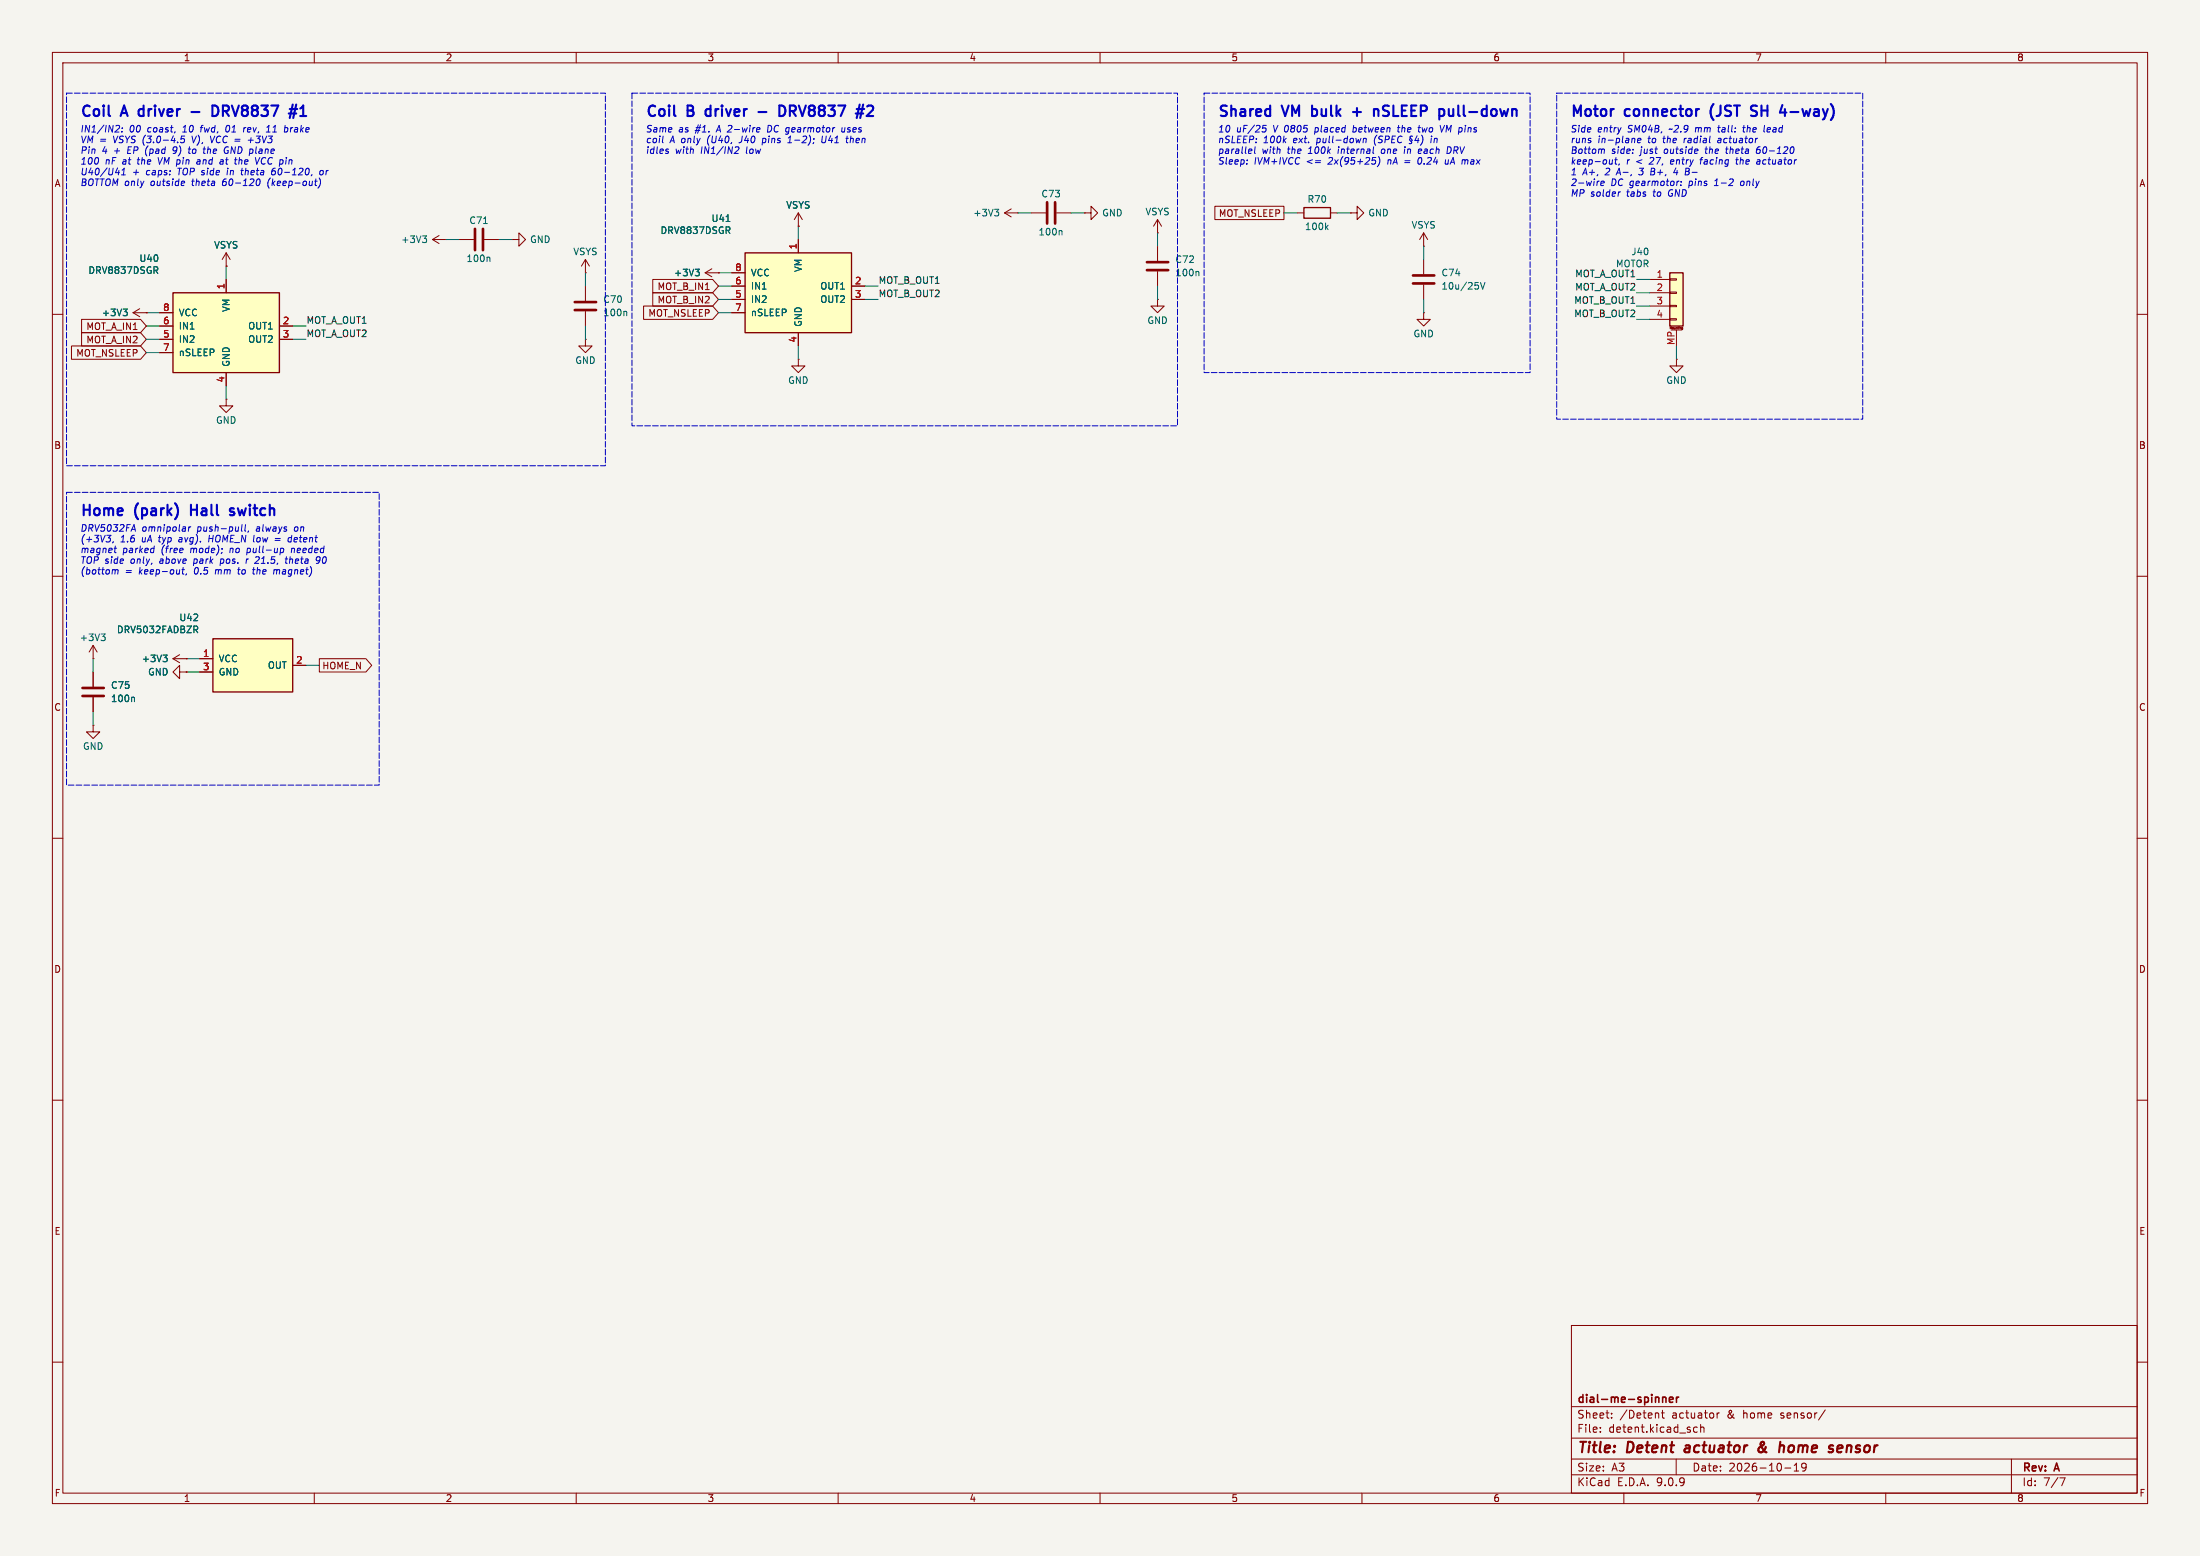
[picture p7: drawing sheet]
(kicad_sch
 (version 20250114)
 (generator "eeschema")
 (generator_version "9.0")
 (paper "A3")
 (title_block
  (title "Detent actuator & home sensor")
  (date "2026-10-19")
  (rev "A")
  (company "dial-me-spinner"))
 (lib_symbols
  (symbol "Connector_Generic_MountingPin:Conn_01x04_MountingPin"
   (pin_names
    (offset 1.016) (hide yes)) (exclude_from_sim no) (in_bom yes) (on_board yes)
   (property "Reference" "J" (at 0 5.08 0) (effects (font (size 1.27 1.27))))
   (property "Value" "Conn_01x04_MountingPin" (at 1.27 -7.62 0) (effects (font (size 1.27 1.27)) (justify left)))
   (property "Footprint" "" (at 0 0 0) (effects (font (size 1.27 1.27)) (hide yes)))
   (property "Datasheet" "~" (at 0 0 0) (effects (font (size 1.27 1.27)) (hide yes)))
   (property "Description" "Generic connectable mounting pin connector, single row, 01x04, script generated (kicad-library-utils/schlib/autogen/connector/)" (at 0 0 0) (effects (font (size 1.27 1.27)) (hide yes)))
   (symbol "Conn_01x04_MountingPin_1_1"
    (rectangle (start -1.27 3.81) (end 1.27 -6.35) (stroke (width 0.254) (type default)) (fill (type background)))
    (rectangle (start -1.27 2.667) (end 0 2.413) (stroke (width 0.1524) (type default)) (fill (type none)))
    (rectangle (start -1.27 0.127) (end 0 -0.127) (stroke (width 0.1524) (type default)) (fill (type none)))
    (rectangle (start -1.27 -2.413) (end 0 -2.667) (stroke (width 0.1524) (type default)) (fill (type none)))
    (rectangle (start -1.27 -4.953) (end 0 -5.207) (stroke (width 0.1524) (type default)) (fill (type none)))
    (polyline (pts (xy -1.016 -7.112) (xy 1.016 -7.112)) (stroke (width 0.1524) (type default)) (fill (type none)))
    (text "Mounting" (at 0 -6.731 0) (effects (font (size 0.381 0.381))))
    (pin passive line (at -5.08 2.54 0) (length 3.81) (name "Pin_1" (effects (font (size 1.27 1.27)))) (number "1" (effects (font (size 1.27 1.27)))))
    (pin passive line (at -5.08 0 0) (length 3.81) (name "Pin_2" (effects (font (size 1.27 1.27)))) (number "2" (effects (font (size 1.27 1.27)))))
    (pin passive line (at -5.08 -2.54 0) (length 3.81) (name "Pin_3" (effects (font (size 1.27 1.27)))) (number "3" (effects (font (size 1.27 1.27)))))
    (pin passive line (at -5.08 -5.08 0) (length 3.81) (name "Pin_4" (effects (font (size 1.27 1.27)))) (number "4" (effects (font (size 1.27 1.27)))))
    (pin passive line (at 0 -10.16 90) (length 3.048) (name "MountPin" (effects (font (size 1.27 1.27)))) (number "MP" (effects (font (size 1.27 1.27))))))
   (embedded_fonts no))
  (symbol "Device:C"
   (pin_numbers (hide yes))
   (pin_names
    (offset 0.254)) (exclude_from_sim no) (in_bom yes) (on_board yes)
   (property "Reference" "C" (at 0.635 2.54 0) (effects (font (size 1.27 1.27)) (justify left)))
   (property "Value" "C" (at 0.635 -2.54 0) (effects (font (size 1.27 1.27)) (justify left)))
   (property "Footprint" "" (at 0.9652 -3.81 0) (effects (font (size 1.27 1.27)) (hide yes)))
   (property "Datasheet" "~" (at 0 0 0) (effects (font (size 1.27 1.27)) (hide yes)))
   (property "Description" "Unpolarized capacitor" (at 0 0 0) (effects (font (size 1.27 1.27)) (hide yes)))
   (symbol "C_0_1"
    (polyline (pts (xy -2.032 0.762) (xy 2.032 0.762)) (stroke (width 0.508) (type default)) (fill (type none)))
    (polyline (pts (xy -2.032 -0.762) (xy 2.032 -0.762)) (stroke (width 0.508) (type default)) (fill (type none))))
   (symbol "C_1_1"
    (pin passive line (at 0 3.81 270) (length 2.794) (name "~" (effects (font (size 1.27 1.27)))) (number "1" (effects (font (size 1.27 1.27)))))
    (pin passive line (at 0 -3.81 90) (length 2.794) (name "~" (effects (font (size 1.27 1.27)))) (number "2" (effects (font (size 1.27 1.27))))))
   (embedded_fonts no))
  (symbol "Device:R"
   (pin_numbers (hide yes))
   (pin_names
    (offset 0)) (exclude_from_sim no) (in_bom yes) (on_board yes)
   (property "Reference" "R" (at 2.032 0 90) (effects (font (size 1.27 1.27))))
   (property "Value" "R" (at 0 0 90) (effects (font (size 1.27 1.27))))
   (property "Footprint" "" (at -1.778 0 90) (effects (font (size 1.27 1.27)) (hide yes)))
   (property "Datasheet" "~" (at 0 0 0) (effects (font (size 1.27 1.27)) (hide yes)))
   (property "Description" "Resistor" (at 0 0 0) (effects (font (size 1.27 1.27)) (hide yes)))
   (symbol "R_0_1"
    (rectangle (start -1.016 -2.54) (end 1.016 2.54) (stroke (width 0.254) (type default)) (fill (type none))))
   (symbol "R_1_1"
    (pin passive line (at 0 3.81 270) (length 1.27) (name "~" (effects (font (size 1.27 1.27)))) (number "1" (effects (font (size 1.27 1.27)))))
    (pin passive line (at 0 -3.81 90) (length 1.27) (name "~" (effects (font (size 1.27 1.27)))) (number "2" (effects (font (size 1.27 1.27))))))
   (embedded_fonts no))
  (symbol "dial_spinner:DRV5032FADBZR"
   (pin_names
    (offset 1.016)) (exclude_from_sim no) (in_bom yes) (on_board yes)
   (property "Reference" "U" (at -7.62 6.35 0) (effects (font (size 1.27 1.27)) (justify left bottom)))
   (property "Value" "DRV5032FADBZR" (at -7.62 -6.35 0) (effects (font (size 1.27 1.27)) (justify left top)))
   (property "Footprint" "Package_TO_SOT_SMD:SOT-23" (at 0 0 0) (effects (font (size 1.27 1.27)) (hide yes)))
   (property "Datasheet" "https://www.ti.com/lit/ds/symlink/drv5032.pdf" (at 0 0 0) (effects (font (size 1.27 1.27)) (hide yes)))
   (property "Description" "Ultra-low-power omnipolar Hall switch, push-pull, BOP 4.8 mT max, 20 Hz, SOT-23 (DBZ)" (at 0 0 0) (effects (font (size 1.27 1.27)) (hide yes)))
   (symbol "DRV5032FADBZR_0_1"
    (rectangle (start -7.62 5.08) (end 7.62 -5.08) (stroke (width 0.254) (type default)) (fill (type background))))
   (symbol "DRV5032FADBZR_1_1"
    (pin power_in line (at -10.16 1.27 0) (length 2.54) (name "VCC" (effects (font (size 1.27 1.27)))) (number "1" (effects (font (size 1.27 1.27)))))
    (pin power_in line (at -10.16 -1.27 0) (length 2.54) (name "GND" (effects (font (size 1.27 1.27)))) (number "3" (effects (font (size 1.27 1.27)))))
    (pin output line (at 10.16 0 180) (length 2.54) (name "OUT" (effects (font (size 1.27 1.27)))) (number "2" (effects (font (size 1.27 1.27))))))
   (embedded_fonts no))
  (symbol "dial_spinner:DRV8837DSGR"
   (pin_names
    (offset 1.016)) (exclude_from_sim no) (in_bom yes) (on_board yes)
   (property "Reference" "U" (at -10.16 8.89 0) (effects (font (size 1.27 1.27)) (justify left bottom)))
   (property "Value" "DRV8837DSGR" (at -10.16 -8.89 0) (effects (font (size 1.27 1.27)) (justify left top)))
   (property "Footprint" "Package_SON:Texas_DSG0008A_WSON-8-1EP_2x2mm_P0.5mm_EP0.9x1.6mm" (at 0 0 0) (effects (font (size 1.27 1.27)) (hide yes)))
   (property "Datasheet" "https://www.ti.com/lit/ds/symlink/drv8837.pdf" (at 0 0 0) (effects (font (size 1.27 1.27)) (hide yes)))
   (property "Description" "1.8 A low-voltage brushed DC / stepper-coil H-bridge, IN/IN interface, nSLEEP, WSON-8 2x2 (DSG)" (at 0 0 0) (effects (font (size 1.27 1.27)) (hide yes)))
   (symbol "DRV8837DSGR_0_1"
    (rectangle (start -10.16 7.62) (end 10.16 -7.62) (stroke (width 0.254) (type default)) (fill (type background))))
   (symbol "DRV8837DSGR_1_1"
    (pin power_in line (at -12.7 3.81 0) (length 2.54) (name "VCC" (effects (font (size 1.27 1.27)))) (number "8" (effects (font (size 1.27 1.27)))))
    (pin input line (at -12.7 1.27 0) (length 2.54) (name "IN1" (effects (font (size 1.27 1.27)))) (number "6" (effects (font (size 1.27 1.27)))))
    (pin input line (at -12.7 -1.27 0) (length 2.54) (name "IN2" (effects (font (size 1.27 1.27)))) (number "5" (effects (font (size 1.27 1.27)))))
    (pin input line (at -12.7 -3.81 0) (length 2.54) (name "nSLEEP" (effects (font (size 1.27 1.27)))) (number "7" (effects (font (size 1.27 1.27)))))
    (pin output line (at 12.7 1.27 180) (length 2.54) (name "OUT1" (effects (font (size 1.27 1.27)))) (number "2" (effects (font (size 1.27 1.27)))))
    (pin output line (at 12.7 -1.27 180) (length 2.54) (name "OUT2" (effects (font (size 1.27 1.27)))) (number "3" (effects (font (size 1.27 1.27)))))
    (pin power_in line (at 0 10.16 270) (length 2.54) (name "VM" (effects (font (size 1.27 1.27)))) (number "1" (effects (font (size 1.27 1.27)))))
    (pin power_in line (at 0 -10.16 90) (length 2.54) (name "GND" (effects (font (size 1.27 1.27)))) (number "4" (effects (font (size 1.27 1.27)))))
    (pin passive line (at 0 -10.16 90) (length 2.54) (hide yes) (name "GND" (effects (font (size 1.27 1.27)))) (number "9" (effects (font (size 1.27 1.27))))))
   (embedded_fonts no))
  (symbol "power:+3V3"
   (power)
   (pin_numbers (hide yes))
   (pin_names
    (offset 0) (hide yes)) (exclude_from_sim no) (in_bom yes) (on_board yes)
   (property "Reference" "#PWR" (at 0 -3.81 0) (effects (font (size 1.27 1.27)) (hide yes)))
   (property "Value" "+3V3" (at 0 3.556 0) (effects (font (size 1.27 1.27))))
   (property "Footprint" "" (at 0 0 0) (effects (font (size 1.27 1.27)) (hide yes)))
   (property "Datasheet" "" (at 0 0 0) (effects (font (size 1.27 1.27)) (hide yes)))
   (property "Description" "Power symbol creates a global label with name \"+3V3\"" (at 0 0 0) (effects (font (size 1.27 1.27)) (hide yes)))
   (symbol "+3V3_0_1"
    (polyline (pts (xy -0.762 1.27) (xy 0 2.54)) (stroke (width 0) (type default)) (fill (type none)))
    (polyline (pts (xy 0 2.54) (xy 0.762 1.27)) (stroke (width 0) (type default)) (fill (type none)))
    (polyline (pts (xy 0 0) (xy 0 2.54)) (stroke (width 0) (type default)) (fill (type none))))
   (symbol "+3V3_1_1"
    (pin power_in line (at 0 0 90) (length 0) (name "~" (effects (font (size 1.27 1.27)))) (number "1" (effects (font (size 1.27 1.27))))))
   (embedded_fonts no))
  (symbol "power:GND"
   (power)
   (pin_numbers (hide yes))
   (pin_names
    (offset 0) (hide yes)) (exclude_from_sim no) (in_bom yes) (on_board yes)
   (property "Reference" "#PWR" (at 0 -6.35 0) (effects (font (size 1.27 1.27)) (hide yes)))
   (property "Value" "GND" (at 0 -3.81 0) (effects (font (size 1.27 1.27))))
   (property "Footprint" "" (at 0 0 0) (effects (font (size 1.27 1.27)) (hide yes)))
   (property "Datasheet" "" (at 0 0 0) (effects (font (size 1.27 1.27)) (hide yes)))
   (property "Description" "Power symbol creates a global label with name \"GND\" , ground" (at 0 0 0) (effects (font (size 1.27 1.27)) (hide yes)))
   (symbol "GND_0_1"
    (polyline (pts (xy 0 0) (xy 0 -1.27) (xy 1.27 -1.27) (xy 0 -2.54) (xy -1.27 -1.27) (xy 0 -1.27)) (stroke (width 0) (type default)) (fill (type none))))
   (symbol "GND_1_1"
    (pin power_in line (at 0 0 270) (length 0) (name "~" (effects (font (size 1.27 1.27)))) (number "1" (effects (font (size 1.27 1.27))))))
   (embedded_fonts no))
  (symbol "power:VCC"
   (power)
   (pin_numbers (hide yes))
   (pin_names
    (offset 0) (hide yes)) (exclude_from_sim no) (in_bom yes) (on_board yes)
   (property "Reference" "#PWR" (at 0 -3.81 0) (effects (font (size 1.27 1.27)) (hide yes)))
   (property "Value" "VCC" (at 0 3.556 0) (effects (font (size 1.27 1.27))))
   (property "Footprint" "" (at 0 0 0) (effects (font (size 1.27 1.27)) (hide yes)))
   (property "Datasheet" "" (at 0 0 0) (effects (font (size 1.27 1.27)) (hide yes)))
   (property "Description" "Power symbol creates a global label with name \"VCC\"" (at 0 0 0) (effects (font (size 1.27 1.27)) (hide yes)))
   (symbol "VCC_0_1"
    (polyline (pts (xy -0.762 1.27) (xy 0 2.54)) (stroke (width 0) (type default)) (fill (type none)))
    (polyline (pts (xy 0 2.54) (xy 0.762 1.27)) (stroke (width 0) (type default)) (fill (type none)))
    (polyline (pts (xy 0 0) (xy 0 2.54)) (stroke (width 0) (type default)) (fill (type none))))
   (symbol "VCC_1_1"
    (pin power_in line (at 0 0 90) (length 0) (name "~" (effects (font (size 1.27 1.27)))) (number "1" (effects (font (size 1.27 1.27))))))
   (embedded_fonts no)))
 (text "Coil A driver - DRV8837 #1"
  (exclude_from_sim no)
  (at 15.24 20.32 0)
  (effects (font (size 2 2)
    (bold yes)) (justify left top)))
 (text "IN1/IN2: 00 coast, 10 fwd, 01 rev, 11 brake\nVM = VSYS (3.0-4.5 V), VCC = +3V3\nPin 4 + EP (pad 9) to the GND plane\n100 nF at the VM pin and at the VCC pin\nU40/U41 + caps: TOP side in theta 60-120, or\nBOTTOM only outside theta 60-120 (keep-out)"
  (exclude_from_sim no)
  (at 15.24 24.13 0)
  (effects (font (size 1.27 1.27)
    (italic yes)) (justify left top)))
 (rectangle
  (start 12.7 17.78)
  (end 115.57 88.9)
  (stroke (width 0.1) (type dash))
  (fill (type none)))
 (text "Coil B driver - DRV8837 #2"
  (exclude_from_sim no)
  (at 123.19 20.32 0)
  (effects (font (size 2 2)
    (bold yes)) (justify left top)))
 (text "Same as #1. A 2-wire DC gearmotor uses\ncoil A only (U40, J40 pins 1-2); U41 then\nidles with IN1/IN2 low"
  (exclude_from_sim no)
  (at 123.19 24.13 0)
  (effects (font (size 1.27 1.27)
    (italic yes)) (justify left top)))
 (rectangle
  (start 120.65 17.78)
  (end 224.79 81.28)
  (stroke (width 0.1) (type dash))
  (fill (type none)))
 (text "Shared VM bulk + nSLEEP pull-down"
  (exclude_from_sim no)
  (at 232.41 20.32 0)
  (effects (font (size 2 2)
    (bold yes)) (justify left top)))
 (text "10 uF/25 V 0805 placed between the two VM pins\nnSLEEP: 100k ext. pull-down (SPEC §4) in\nparallel with the 100k internal one in each DRV\nSleep: IVM+IVCC <= 2x(95+25) nA = 0.24 uA max"
  (exclude_from_sim no)
  (at 232.41 24.13 0)
  (effects (font (size 1.27 1.27)
    (italic yes)) (justify left top)))
 (rectangle
  (start 229.87 17.78)
  (end 292.1 71.12)
  (stroke (width 0.1) (type dash))
  (fill (type none)))
 (text "Motor connector (JST SH 4-way)"
  (exclude_from_sim no)
  (at 299.72 20.32 0)
  (effects (font (size 2 2)
    (bold yes)) (justify left top)))
 (text "Side entry SM04B, ~2.9 mm tall: the lead\nruns in-plane to the radial actuator\nBottom side: just outside the theta 60-120\nkeep-out, r < 27, entry facing the actuator\n1 A+, 2 A-, 3 B+, 4 B-\n2-wire DC gearmotor: pins 1-2 only\nMP solder tabs to GND"
  (exclude_from_sim no)
  (at 299.72 24.13 0)
  (effects (font (size 1.27 1.27)
    (italic yes)) (justify left top)))
 (rectangle
  (start 297.18 17.78)
  (end 355.6 80.01)
  (stroke (width 0.1) (type dash))
  (fill (type none)))
 (text "Home (park) Hall switch"
  (exclude_from_sim no)
  (at 15.24 96.52 0)
  (effects (font (size 2 2)
    (bold yes)) (justify left top)))
 (text "DRV5032FA omnipolar push-pull, always on\n(+3V3, 1.6 uA typ avg). HOME_N low = detent\nmagnet parked (free mode); no pull-up needed\nTOP side only, above park pos. r 21.5, theta 90\n(bottom = keep-out, 0.5 mm to the magnet)"
  (exclude_from_sim no)
  (at 15.24 100.33 0)
  (effects (font (size 1.27 1.27)
    (italic yes)) (justify left top)))
 (rectangle
  (start 12.7 93.98)
  (end 72.39 149.86)
  (stroke (width 0.1) (type dash))
  (fill (type none)))
 (symbol
  (lib_id "dial_spinner:DRV8837DSGR")
  (at 43.18 63.5 0)
  (unit 1)
  (exclude_from_sim no)
  (in_bom yes)
  (on_board yes)
  (dnp no)
  (property "Reference" "U40" (at 30.48 50.04 0) (effects (font (size 1.27 1.27)) (justify right bottom)))
  (property "Value" "DRV8837DSGR" (at 30.48 52.34 0) (effects (font (size 1.27 1.27)) (justify right bottom)))
  (property "Footprint" "Package_SON:Texas_DSG0008A_WSON-8-1EP_2x2mm_P0.5mm_EP0.9x1.6mm" (at 43.18 63.5 0) (effects (font (size 1.27 1.27)) (hide yes)))
  (property "Datasheet" "https://www.ti.com/lit/ds/symlink/drv8837.pdf" (at 43.18 63.5 0) (effects (font (size 1.27 1.27)) (hide yes)))
  (property "Description" "1.8 A low-voltage brushed DC / stepper-coil H-bridge, IN/IN interface, nSLEEP, WSON-8 2x2 (DSG)" (at 43.18 63.5 0) (effects (font (size 1.27 1.27)) (hide yes)))
  (property "MPN" "DRV8837DSGR" (at 43.18 63.5 0) (effects (font (size 1.27 1.27)) (hide yes)))
  (property "Manufacturer" "Texas Instruments" (at 43.18 63.5 0) (effects (font (size 1.27 1.27)) (hide yes)))
  (property "LCSC" "C39159" (at 43.18 63.5 0) (effects (font (size 1.27 1.27)) (hide yes)))
  (pin "8")
  (pin "6")
  (pin "5")
  (pin "7")
  (pin "2")
  (pin "3")
  (pin "1")
  (pin "4")
  (pin "9"))
 (wire
  (pts (xy 30.48 59.69) (xy 27.94 59.69))
  (stroke (width 0) (type default)))
 (symbol
  (lib_id "power:+3V3")
  (at 27.94 59.69 90)
  (unit 1)
  (exclude_from_sim no)
  (in_bom yes)
  (on_board yes)
  (dnp no)
  (property "Reference" "#PWR07001" (at 27.94 59.69 0) (effects (font (size 1.27 1.27)) (hide yes)))
  (property "Value" "+3V3" (at 24.64 59.69 90) (effects (font (size 1.27 1.27)) (justify left)))
  (property "Footprint" "" (at 27.94 59.69 0) (effects (font (size 1.27 1.27)) (hide yes)))
  (property "Datasheet" "" (at 27.94 59.69 0) (effects (font (size 1.27 1.27)) (hide yes)))
  (property "Description" "" (at 27.94 59.69 0) (effects (font (size 1.27 1.27)) (hide yes)))
  (pin "1"))
 (wire
  (pts (xy 30.48 62.23) (xy 27.94 62.23))
  (stroke (width 0) (type default)))
 (global_label "MOT_A_IN1"
  (shape input)
  (at 27.94 62.23 180)
  (fields_autoplaced yes)
  (effects (font (size 1.27 1.27)) (justify right))
  (property "Intersheetrefs" "${INTERSHEET_REFS}" (at 27.94 62.23 180) (effects (font (size 1.27 1.27)) (justify right) (hide yes))))
 (wire
  (pts (xy 30.48 64.77) (xy 27.94 64.77))
  (stroke (width 0) (type default)))
 (global_label "MOT_A_IN2"
  (shape input)
  (at 27.94 64.77 180)
  (fields_autoplaced yes)
  (effects (font (size 1.27 1.27)) (justify right))
  (property "Intersheetrefs" "${INTERSHEET_REFS}" (at 27.94 64.77 180) (effects (font (size 1.27 1.27)) (justify right) (hide yes))))
 (wire
  (pts (xy 30.48 67.31) (xy 27.94 67.31))
  (stroke (width 0) (type default)))
 (global_label "MOT_NSLEEP"
  (shape input)
  (at 27.94 67.31 180)
  (fields_autoplaced yes)
  (effects (font (size 1.27 1.27)) (justify right))
  (property "Intersheetrefs" "${INTERSHEET_REFS}" (at 27.94 67.31 180) (effects (font (size 1.27 1.27)) (justify right) (hide yes))))
 (wire
  (pts (xy 55.88 62.23) (xy 58.42 62.23))
  (stroke (width 0) (type default)))
 (label "MOT_A_OUT1"
  (at 58.42 62.23 0)
  (effects (font (size 1.27 1.27)) (justify left bottom)))
 (wire
  (pts (xy 55.88 64.77) (xy 58.42 64.77))
  (stroke (width 0) (type default)))
 (label "MOT_A_OUT2"
  (at 58.42 64.77 0)
  (effects (font (size 1.27 1.27)) (justify left bottom)))
 (wire
  (pts (xy 43.18 53.34) (xy 43.18 50.8))
  (stroke (width 0) (type default)))
 (symbol
  (lib_id "power:VCC")
  (at 43.18 50.8 0)
  (unit 1)
  (exclude_from_sim no)
  (in_bom yes)
  (on_board yes)
  (dnp no)
  (property "Reference" "#PWR07002" (at 43.18 50.8 0) (effects (font (size 1.27 1.27)) (hide yes)))
  (property "Value" "VSYS" (at 43.18 47.5 0) (effects (font (size 1.27 1.27)) (justify bottom)))
  (property "Footprint" "" (at 43.18 50.8 0) (effects (font (size 1.27 1.27)) (hide yes)))
  (property "Datasheet" "" (at 43.18 50.8 0) (effects (font (size 1.27 1.27)) (hide yes)))
  (property "Description" "" (at 43.18 50.8 0) (effects (font (size 1.27 1.27)) (hide yes)))
  (pin "1"))
 (wire
  (pts (xy 43.18 73.66) (xy 43.18 76.2))
  (stroke (width 0) (type default)))
 (symbol
  (lib_id "power:GND")
  (at 43.18 76.2 0)
  (unit 1)
  (exclude_from_sim no)
  (in_bom yes)
  (on_board yes)
  (dnp no)
  (property "Reference" "#PWR07003" (at 43.18 76.2 0) (effects (font (size 1.27 1.27)) (hide yes)))
  (property "Value" "GND" (at 43.18 79.5 0) (effects (font (size 1.27 1.27)) (justify top)))
  (property "Footprint" "" (at 43.18 76.2 0) (effects (font (size 1.27 1.27)) (hide yes)))
  (property "Datasheet" "" (at 43.18 76.2 0) (effects (font (size 1.27 1.27)) (hide yes)))
  (property "Description" "" (at 43.18 76.2 0) (effects (font (size 1.27 1.27)) (hide yes)))
  (pin "1"))
 (symbol
  (lib_id "Device:C")
  (at 91.44 45.72 90)
  (unit 1)
  (exclude_from_sim no)
  (in_bom yes)
  (on_board yes)
  (dnp no)
  (property "Reference" "C71" (at 91.44 42.088 90) (effects (font (size 1.27 1.27))))
  (property "Value" "100n" (at 91.44 49.352 90) (effects (font (size 1.27 1.27))))
  (property "Footprint" "Capacitor_SMD:C_0402_1005Metric" (at 91.44 45.72 0) (effects (font (size 1.27 1.27)) (hide yes)))
  (property "Datasheet" "~" (at 91.44 45.72 0) (effects (font (size 1.27 1.27)) (hide yes)))
  (property "Description" "Unpolarized capacitor" (at 91.44 45.72 0) (effects (font (size 1.27 1.27)) (hide yes)))
  (property "MPN" "CL05B104KO5NNNC" (at 91.44 45.72 0) (effects (font (size 1.27 1.27)) (hide yes)))
  (property "Manufacturer" "Samsung Electro-Mechanics" (at 91.44 45.72 0) (effects (font (size 1.27 1.27)) (hide yes)))
  (property "LCSC" "C1525" (at 91.44 45.72 0) (effects (font (size 1.27 1.27)) (hide yes)))
  (pin "1")
  (pin "2"))
 (wire
  (pts (xy 87.63 45.72) (xy 85.09 45.72))
  (stroke (width 0) (type default)))
 (symbol
  (lib_id "power:+3V3")
  (at 85.09 45.72 90)
  (unit 1)
  (exclude_from_sim no)
  (in_bom yes)
  (on_board yes)
  (dnp no)
  (property "Reference" "#PWR07004" (at 85.09 45.72 0) (effects (font (size 1.27 1.27)) (hide yes)))
  (property "Value" "+3V3" (at 81.79 45.72 90) (effects (font (size 1.27 1.27)) (justify left)))
  (property "Footprint" "" (at 85.09 45.72 0) (effects (font (size 1.27 1.27)) (hide yes)))
  (property "Datasheet" "" (at 85.09 45.72 0) (effects (font (size 1.27 1.27)) (hide yes)))
  (property "Description" "" (at 85.09 45.72 0) (effects (font (size 1.27 1.27)) (hide yes)))
  (pin "1"))
 (wire
  (pts (xy 95.25 45.72) (xy 97.79 45.72))
  (stroke (width 0) (type default)))
 (symbol
  (lib_id "power:GND")
  (at 97.79 45.72 90)
  (unit 1)
  (exclude_from_sim no)
  (in_bom yes)
  (on_board yes)
  (dnp no)
  (property "Reference" "#PWR07005" (at 97.79 45.72 0) (effects (font (size 1.27 1.27)) (hide yes)))
  (property "Value" "GND" (at 101.09 45.72 90) (effects (font (size 1.27 1.27)) (justify right)))
  (property "Footprint" "" (at 97.79 45.72 0) (effects (font (size 1.27 1.27)) (hide yes)))
  (property "Datasheet" "" (at 97.79 45.72 0) (effects (font (size 1.27 1.27)) (hide yes)))
  (property "Description" "" (at 97.79 45.72 0) (effects (font (size 1.27 1.27)) (hide yes)))
  (pin "1"))
 (symbol
  (lib_id "Device:C")
  (at 111.76 58.42 0)
  (unit 1)
  (exclude_from_sim no)
  (in_bom yes)
  (on_board yes)
  (dnp no)
  (property "Reference" "C70" (at 115.062 57.15 0) (effects (font (size 1.27 1.27)) (justify left)))
  (property "Value" "100n" (at 115.062 59.69 0) (effects (font (size 1.27 1.27)) (justify left)))
  (property "Footprint" "Capacitor_SMD:C_0402_1005Metric" (at 111.76 58.42 0) (effects (font (size 1.27 1.27)) (hide yes)))
  (property "Datasheet" "~" (at 111.76 58.42 0) (effects (font (size 1.27 1.27)) (hide yes)))
  (property "Description" "Unpolarized capacitor" (at 111.76 58.42 0) (effects (font (size 1.27 1.27)) (hide yes)))
  (property "MPN" "CL05B104KO5NNNC" (at 111.76 58.42 0) (effects (font (size 1.27 1.27)) (hide yes)))
  (property "Manufacturer" "Samsung Electro-Mechanics" (at 111.76 58.42 0) (effects (font (size 1.27 1.27)) (hide yes)))
  (property "LCSC" "C1525" (at 111.76 58.42 0) (effects (font (size 1.27 1.27)) (hide yes)))
  (pin "1")
  (pin "2"))
 (wire
  (pts (xy 111.76 54.61) (xy 111.76 52.07))
  (stroke (width 0) (type default)))
 (symbol
  (lib_id "power:VCC")
  (at 111.76 52.07 0)
  (unit 1)
  (exclude_from_sim no)
  (in_bom yes)
  (on_board yes)
  (dnp no)
  (property "Reference" "#PWR07006" (at 111.76 52.07 0) (effects (font (size 1.27 1.27)) (hide yes)))
  (property "Value" "VSYS" (at 111.76 48.77 0) (effects (font (size 1.27 1.27)) (justify bottom)))
  (property "Footprint" "" (at 111.76 52.07 0) (effects (font (size 1.27 1.27)) (hide yes)))
  (property "Datasheet" "" (at 111.76 52.07 0) (effects (font (size 1.27 1.27)) (hide yes)))
  (property "Description" "" (at 111.76 52.07 0) (effects (font (size 1.27 1.27)) (hide yes)))
  (pin "1"))
 (wire
  (pts (xy 111.76 62.23) (xy 111.76 64.77))
  (stroke (width 0) (type default)))
 (symbol
  (lib_id "power:GND")
  (at 111.76 64.77 0)
  (unit 1)
  (exclude_from_sim no)
  (in_bom yes)
  (on_board yes)
  (dnp no)
  (property "Reference" "#PWR07007" (at 111.76 64.77 0) (effects (font (size 1.27 1.27)) (hide yes)))
  (property "Value" "GND" (at 111.76 68.07 0) (effects (font (size 1.27 1.27)) (justify top)))
  (property "Footprint" "" (at 111.76 64.77 0) (effects (font (size 1.27 1.27)) (hide yes)))
  (property "Datasheet" "" (at 111.76 64.77 0) (effects (font (size 1.27 1.27)) (hide yes)))
  (property "Description" "" (at 111.76 64.77 0) (effects (font (size 1.27 1.27)) (hide yes)))
  (pin "1"))
 (symbol
  (lib_id "dial_spinner:DRV8837DSGR")
  (at 152.4 55.88 0)
  (unit 1)
  (exclude_from_sim no)
  (in_bom yes)
  (on_board yes)
  (dnp no)
  (property "Reference" "U41" (at 139.7 42.42 0) (effects (font (size 1.27 1.27)) (justify right bottom)))
  (property "Value" "DRV8837DSGR" (at 139.7 44.72 0) (effects (font (size 1.27 1.27)) (justify right bottom)))
  (property "Footprint" "Package_SON:Texas_DSG0008A_WSON-8-1EP_2x2mm_P0.5mm_EP0.9x1.6mm" (at 152.4 55.88 0) (effects (font (size 1.27 1.27)) (hide yes)))
  (property "Datasheet" "https://www.ti.com/lit/ds/symlink/drv8837.pdf" (at 152.4 55.88 0) (effects (font (size 1.27 1.27)) (hide yes)))
  (property "Description" "1.8 A low-voltage brushed DC / stepper-coil H-bridge, IN/IN interface, nSLEEP, WSON-8 2x2 (DSG)" (at 152.4 55.88 0) (effects (font (size 1.27 1.27)) (hide yes)))
  (property "MPN" "DRV8837DSGR" (at 152.4 55.88 0) (effects (font (size 1.27 1.27)) (hide yes)))
  (property "Manufacturer" "Texas Instruments" (at 152.4 55.88 0) (effects (font (size 1.27 1.27)) (hide yes)))
  (property "LCSC" "C39159" (at 152.4 55.88 0) (effects (font (size 1.27 1.27)) (hide yes)))
  (pin "8")
  (pin "6")
  (pin "5")
  (pin "7")
  (pin "2")
  (pin "3")
  (pin "1")
  (pin "4")
  (pin "9"))
 (wire
  (pts (xy 139.7 52.07) (xy 137.16 52.07))
  (stroke (width 0) (type default)))
 (symbol
  (lib_id "power:+3V3")
  (at 137.16 52.07 90)
  (unit 1)
  (exclude_from_sim no)
  (in_bom yes)
  (on_board yes)
  (dnp no)
  (property "Reference" "#PWR07008" (at 137.16 52.07 0) (effects (font (size 1.27 1.27)) (hide yes)))
  (property "Value" "+3V3" (at 133.86 52.07 90) (effects (font (size 1.27 1.27)) (justify left)))
  (property "Footprint" "" (at 137.16 52.07 0) (effects (font (size 1.27 1.27)) (hide yes)))
  (property "Datasheet" "" (at 137.16 52.07 0) (effects (font (size 1.27 1.27)) (hide yes)))
  (property "Description" "" (at 137.16 52.07 0) (effects (font (size 1.27 1.27)) (hide yes)))
  (pin "1"))
 (wire
  (pts (xy 139.7 54.61) (xy 137.16 54.61))
  (stroke (width 0) (type default)))
 (global_label "MOT_B_IN1"
  (shape input)
  (at 137.16 54.61 180)
  (fields_autoplaced yes)
  (effects (font (size 1.27 1.27)) (justify right))
  (property "Intersheetrefs" "${INTERSHEET_REFS}" (at 137.16 54.61 180) (effects (font (size 1.27 1.27)) (justify right) (hide yes))))
 (wire
  (pts (xy 139.7 57.15) (xy 137.16 57.15))
  (stroke (width 0) (type default)))
 (global_label "MOT_B_IN2"
  (shape input)
  (at 137.16 57.15 180)
  (fields_autoplaced yes)
  (effects (font (size 1.27 1.27)) (justify right))
  (property "Intersheetrefs" "${INTERSHEET_REFS}" (at 137.16 57.15 180) (effects (font (size 1.27 1.27)) (justify right) (hide yes))))
 (wire
  (pts (xy 139.7 59.69) (xy 137.16 59.69))
  (stroke (width 0) (type default)))
 (global_label "MOT_NSLEEP"
  (shape input)
  (at 137.16 59.69 180)
  (fields_autoplaced yes)
  (effects (font (size 1.27 1.27)) (justify right))
  (property "Intersheetrefs" "${INTERSHEET_REFS}" (at 137.16 59.69 180) (effects (font (size 1.27 1.27)) (justify right) (hide yes))))
 (wire
  (pts (xy 165.1 54.61) (xy 167.64 54.61))
  (stroke (width 0) (type default)))
 (label "MOT_B_OUT1"
  (at 167.64 54.61 0)
  (effects (font (size 1.27 1.27)) (justify left bottom)))
 (wire
  (pts (xy 165.1 57.15) (xy 167.64 57.15))
  (stroke (width 0) (type default)))
 (label "MOT_B_OUT2"
  (at 167.64 57.15 0)
  (effects (font (size 1.27 1.27)) (justify left bottom)))
 (wire
  (pts (xy 152.4 45.72) (xy 152.4 43.18))
  (stroke (width 0) (type default)))
 (symbol
  (lib_id "power:VCC")
  (at 152.4 43.18 0)
  (unit 1)
  (exclude_from_sim no)
  (in_bom yes)
  (on_board yes)
  (dnp no)
  (property "Reference" "#PWR07009" (at 152.4 43.18 0) (effects (font (size 1.27 1.27)) (hide yes)))
  (property "Value" "VSYS" (at 152.4 39.88 0) (effects (font (size 1.27 1.27)) (justify bottom)))
  (property "Footprint" "" (at 152.4 43.18 0) (effects (font (size 1.27 1.27)) (hide yes)))
  (property "Datasheet" "" (at 152.4 43.18 0) (effects (font (size 1.27 1.27)) (hide yes)))
  (property "Description" "" (at 152.4 43.18 0) (effects (font (size 1.27 1.27)) (hide yes)))
  (pin "1"))
 (wire
  (pts (xy 152.4 66.04) (xy 152.4 68.58))
  (stroke (width 0) (type default)))
 (symbol
  (lib_id "power:GND")
  (at 152.4 68.58 0)
  (unit 1)
  (exclude_from_sim no)
  (in_bom yes)
  (on_board yes)
  (dnp no)
  (property "Reference" "#PWR07010" (at 152.4 68.58 0) (effects (font (size 1.27 1.27)) (hide yes)))
  (property "Value" "GND" (at 152.4 71.88 0) (effects (font (size 1.27 1.27)) (justify top)))
  (property "Footprint" "" (at 152.4 68.58 0) (effects (font (size 1.27 1.27)) (hide yes)))
  (property "Datasheet" "" (at 152.4 68.58 0) (effects (font (size 1.27 1.27)) (hide yes)))
  (property "Description" "" (at 152.4 68.58 0) (effects (font (size 1.27 1.27)) (hide yes)))
  (pin "1"))
 (symbol
  (lib_id "Device:C")
  (at 200.66 40.64 90)
  (unit 1)
  (exclude_from_sim no)
  (in_bom yes)
  (on_board yes)
  (dnp no)
  (property "Reference" "C73" (at 200.66 37.008 90) (effects (font (size 1.27 1.27))))
  (property "Value" "100n" (at 200.66 44.272 90) (effects (font (size 1.27 1.27))))
  (property "Footprint" "Capacitor_SMD:C_0402_1005Metric" (at 200.66 40.64 0) (effects (font (size 1.27 1.27)) (hide yes)))
  (property "Datasheet" "~" (at 200.66 40.64 0) (effects (font (size 1.27 1.27)) (hide yes)))
  (property "Description" "Unpolarized capacitor" (at 200.66 40.64 0) (effects (font (size 1.27 1.27)) (hide yes)))
  (property "MPN" "CL05B104KO5NNNC" (at 200.66 40.64 0) (effects (font (size 1.27 1.27)) (hide yes)))
  (property "Manufacturer" "Samsung Electro-Mechanics" (at 200.66 40.64 0) (effects (font (size 1.27 1.27)) (hide yes)))
  (property "LCSC" "C1525" (at 200.66 40.64 0) (effects (font (size 1.27 1.27)) (hide yes)))
  (pin "1")
  (pin "2"))
 (wire
  (pts (xy 196.85 40.64) (xy 194.31 40.64))
  (stroke (width 0) (type default)))
 (symbol
  (lib_id "power:+3V3")
  (at 194.31 40.64 90)
  (unit 1)
  (exclude_from_sim no)
  (in_bom yes)
  (on_board yes)
  (dnp no)
  (property "Reference" "#PWR07011" (at 194.31 40.64 0) (effects (font (size 1.27 1.27)) (hide yes)))
  (property "Value" "+3V3" (at 191.01 40.64 90) (effects (font (size 1.27 1.27)) (justify left)))
  (property "Footprint" "" (at 194.31 40.64 0) (effects (font (size 1.27 1.27)) (hide yes)))
  (property "Datasheet" "" (at 194.31 40.64 0) (effects (font (size 1.27 1.27)) (hide yes)))
  (property "Description" "" (at 194.31 40.64 0) (effects (font (size 1.27 1.27)) (hide yes)))
  (pin "1"))
 (wire
  (pts (xy 204.47 40.64) (xy 207.01 40.64))
  (stroke (width 0) (type default)))
 (symbol
  (lib_id "power:GND")
  (at 207.01 40.64 90)
  (unit 1)
  (exclude_from_sim no)
  (in_bom yes)
  (on_board yes)
  (dnp no)
  (property "Reference" "#PWR07012" (at 207.01 40.64 0) (effects (font (size 1.27 1.27)) (hide yes)))
  (property "Value" "GND" (at 210.31 40.64 90) (effects (font (size 1.27 1.27)) (justify right)))
  (property "Footprint" "" (at 207.01 40.64 0) (effects (font (size 1.27 1.27)) (hide yes)))
  (property "Datasheet" "" (at 207.01 40.64 0) (effects (font (size 1.27 1.27)) (hide yes)))
  (property "Description" "" (at 207.01 40.64 0) (effects (font (size 1.27 1.27)) (hide yes)))
  (pin "1"))
 (symbol
  (lib_id "Device:C")
  (at 220.98 50.8 0)
  (unit 1)
  (exclude_from_sim no)
  (in_bom yes)
  (on_board yes)
  (dnp no)
  (property "Reference" "C72" (at 224.282 49.53 0) (effects (font (size 1.27 1.27)) (justify left)))
  (property "Value" "100n" (at 224.282 52.07 0) (effects (font (size 1.27 1.27)) (justify left)))
  (property "Footprint" "Capacitor_SMD:C_0402_1005Metric" (at 220.98 50.8 0) (effects (font (size 1.27 1.27)) (hide yes)))
  (property "Datasheet" "~" (at 220.98 50.8 0) (effects (font (size 1.27 1.27)) (hide yes)))
  (property "Description" "Unpolarized capacitor" (at 220.98 50.8 0) (effects (font (size 1.27 1.27)) (hide yes)))
  (property "MPN" "CL05B104KO5NNNC" (at 220.98 50.8 0) (effects (font (size 1.27 1.27)) (hide yes)))
  (property "Manufacturer" "Samsung Electro-Mechanics" (at 220.98 50.8 0) (effects (font (size 1.27 1.27)) (hide yes)))
  (property "LCSC" "C1525" (at 220.98 50.8 0) (effects (font (size 1.27 1.27)) (hide yes)))
  (pin "1")
  (pin "2"))
 (wire
  (pts (xy 220.98 46.99) (xy 220.98 44.45))
  (stroke (width 0) (type default)))
 (symbol
  (lib_id "power:VCC")
  (at 220.98 44.45 0)
  (unit 1)
  (exclude_from_sim no)
  (in_bom yes)
  (on_board yes)
  (dnp no)
  (property "Reference" "#PWR07013" (at 220.98 44.45 0) (effects (font (size 1.27 1.27)) (hide yes)))
  (property "Value" "VSYS" (at 220.98 41.15 0) (effects (font (size 1.27 1.27)) (justify bottom)))
  (property "Footprint" "" (at 220.98 44.45 0) (effects (font (size 1.27 1.27)) (hide yes)))
  (property "Datasheet" "" (at 220.98 44.45 0) (effects (font (size 1.27 1.27)) (hide yes)))
  (property "Description" "" (at 220.98 44.45 0) (effects (font (size 1.27 1.27)) (hide yes)))
  (pin "1"))
 (wire
  (pts (xy 220.98 54.61) (xy 220.98 57.15))
  (stroke (width 0) (type default)))
 (symbol
  (lib_id "power:GND")
  (at 220.98 57.15 0)
  (unit 1)
  (exclude_from_sim no)
  (in_bom yes)
  (on_board yes)
  (dnp no)
  (property "Reference" "#PWR07014" (at 220.98 57.15 0) (effects (font (size 1.27 1.27)) (hide yes)))
  (property "Value" "GND" (at 220.98 60.45 0) (effects (font (size 1.27 1.27)) (justify top)))
  (property "Footprint" "" (at 220.98 57.15 0) (effects (font (size 1.27 1.27)) (hide yes)))
  (property "Datasheet" "" (at 220.98 57.15 0) (effects (font (size 1.27 1.27)) (hide yes)))
  (property "Description" "" (at 220.98 57.15 0) (effects (font (size 1.27 1.27)) (hide yes)))
  (pin "1"))
 (symbol
  (lib_id "Device:R")
  (at 251.46 40.64 90)
  (unit 1)
  (exclude_from_sim no)
  (in_bom yes)
  (on_board yes)
  (dnp no)
  (property "Reference" "R70" (at 251.46 38.024 90) (effects (font (size 1.27 1.27))))
  (property "Value" "100k" (at 251.46 43.256 90) (effects (font (size 1.27 1.27))))
  (property "Footprint" "Resistor_SMD:R_0402_1005Metric" (at 251.46 40.64 0) (effects (font (size 1.27 1.27)) (hide yes)))
  (property "Datasheet" "~" (at 251.46 40.64 0) (effects (font (size 1.27 1.27)) (hide yes)))
  (property "Description" "Resistor" (at 251.46 40.64 0) (effects (font (size 1.27 1.27)) (hide yes)))
  (property "MPN" "0402WGF1003TCE" (at 251.46 40.64 0) (effects (font (size 1.27 1.27)) (hide yes)))
  (property "Manufacturer" "UNI-ROYAL" (at 251.46 40.64 0) (effects (font (size 1.27 1.27)) (hide yes)))
  (property "LCSC" "C25741" (at 251.46 40.64 0) (effects (font (size 1.27 1.27)) (hide yes)))
  (pin "1")
  (pin "2"))
 (wire
  (pts (xy 247.65 40.64) (xy 245.11 40.64))
  (stroke (width 0) (type default)))
 (global_label "MOT_NSLEEP"
  (shape passive)
  (at 245.11 40.64 180)
  (fields_autoplaced yes)
  (effects (font (size 1.27 1.27)) (justify right))
  (property "Intersheetrefs" "${INTERSHEET_REFS}" (at 245.11 40.64 180) (effects (font (size 1.27 1.27)) (justify right) (hide yes))))
 (wire
  (pts (xy 255.27 40.64) (xy 257.81 40.64))
  (stroke (width 0) (type default)))
 (symbol
  (lib_id "power:GND")
  (at 257.81 40.64 90)
  (unit 1)
  (exclude_from_sim no)
  (in_bom yes)
  (on_board yes)
  (dnp no)
  (property "Reference" "#PWR07015" (at 257.81 40.64 0) (effects (font (size 1.27 1.27)) (hide yes)))
  (property "Value" "GND" (at 261.11 40.64 90) (effects (font (size 1.27 1.27)) (justify right)))
  (property "Footprint" "" (at 257.81 40.64 0) (effects (font (size 1.27 1.27)) (hide yes)))
  (property "Datasheet" "" (at 257.81 40.64 0) (effects (font (size 1.27 1.27)) (hide yes)))
  (property "Description" "" (at 257.81 40.64 0) (effects (font (size 1.27 1.27)) (hide yes)))
  (pin "1"))
 (symbol
  (lib_id "Device:C")
  (at 271.78 53.34 0)
  (unit 1)
  (exclude_from_sim no)
  (in_bom yes)
  (on_board yes)
  (dnp no)
  (property "Reference" "C74" (at 275.082 52.07 0) (effects (font (size 1.27 1.27)) (justify left)))
  (property "Value" "10u/25V" (at 275.082 54.61 0) (effects (font (size 1.27 1.27)) (justify left)))
  (property "Footprint" "Capacitor_SMD:C_0805_2012Metric" (at 271.78 53.34 0) (effects (font (size 1.27 1.27)) (hide yes)))
  (property "Datasheet" "~" (at 271.78 53.34 0) (effects (font (size 1.27 1.27)) (hide yes)))
  (property "Description" "Unpolarized capacitor" (at 271.78 53.34 0) (effects (font (size 1.27 1.27)) (hide yes)))
  (property "MPN" "CL21A106KAYNNNE" (at 271.78 53.34 0) (effects (font (size 1.27 1.27)) (hide yes)))
  (property "Manufacturer" "Samsung Electro-Mechanics" (at 271.78 53.34 0) (effects (font (size 1.27 1.27)) (hide yes)))
  (property "LCSC" "C15850" (at 271.78 53.34 0) (effects (font (size 1.27 1.27)) (hide yes)))
  (pin "1")
  (pin "2"))
 (wire
  (pts (xy 271.78 49.53) (xy 271.78 46.99))
  (stroke (width 0) (type default)))
 (symbol
  (lib_id "power:VCC")
  (at 271.78 46.99 0)
  (unit 1)
  (exclude_from_sim no)
  (in_bom yes)
  (on_board yes)
  (dnp no)
  (property "Reference" "#PWR07016" (at 271.78 46.99 0) (effects (font (size 1.27 1.27)) (hide yes)))
  (property "Value" "VSYS" (at 271.78 43.69 0) (effects (font (size 1.27 1.27)) (justify bottom)))
  (property "Footprint" "" (at 271.78 46.99 0) (effects (font (size 1.27 1.27)) (hide yes)))
  (property "Datasheet" "" (at 271.78 46.99 0) (effects (font (size 1.27 1.27)) (hide yes)))
  (property "Description" "" (at 271.78 46.99 0) (effects (font (size 1.27 1.27)) (hide yes)))
  (pin "1"))
 (wire
  (pts (xy 271.78 57.15) (xy 271.78 59.69))
  (stroke (width 0) (type default)))
 (symbol
  (lib_id "power:GND")
  (at 271.78 59.69 0)
  (unit 1)
  (exclude_from_sim no)
  (in_bom yes)
  (on_board yes)
  (dnp no)
  (property "Reference" "#PWR07017" (at 271.78 59.69 0) (effects (font (size 1.27 1.27)) (hide yes)))
  (property "Value" "GND" (at 271.78 62.99 0) (effects (font (size 1.27 1.27)) (justify top)))
  (property "Footprint" "" (at 271.78 59.69 0) (effects (font (size 1.27 1.27)) (hide yes)))
  (property "Datasheet" "" (at 271.78 59.69 0) (effects (font (size 1.27 1.27)) (hide yes)))
  (property "Description" "" (at 271.78 59.69 0) (effects (font (size 1.27 1.27)) (hide yes)))
  (pin "1"))
 (symbol
  (lib_id "Connector_Generic_MountingPin:Conn_01x04_MountingPin")
  (at 320.04 55.88 0)
  (unit 1)
  (exclude_from_sim no)
  (in_bom yes)
  (on_board yes)
  (dnp no)
  (property "Reference" "J40" (at 314.96 48.77 0) (effects (font (size 1.27 1.27)) (justify right bottom)))
  (property "Value" "MOTOR" (at 314.96 51.07 0) (effects (font (size 1.27 1.27)) (justify right bottom)))
  (property "Footprint" "Connector_JST:JST_SH_SM04B-SRSS-TB_1x04-1MP_P1.00mm_Horizontal" (at 320.04 55.88 0) (effects (font (size 1.27 1.27)) (hide yes)))
  (property "Datasheet" "~" (at 320.04 55.88 0) (effects (font (size 1.27 1.27)) (hide yes)))
  (property "Description" "Generic connectable mounting pin connector, single row, 01x04, script generated (kicad-library-utils/schlib/autogen/connector/)" (at 320.04 55.88 0) (effects (font (size 1.27 1.27)) (hide yes)))
  (property "MPN" "SM04B-SRSS-TB(LF)(SN)" (at 320.04 55.88 0) (effects (font (size 1.27 1.27)) (hide yes)))
  (property "Manufacturer" "JST" (at 320.04 55.88 0) (effects (font (size 1.27 1.27)) (hide yes)))
  (property "LCSC" "C160404" (at 320.04 55.88 0) (effects (font (size 1.27 1.27)) (hide yes)))
  (pin "1")
  (pin "2")
  (pin "3")
  (pin "4")
  (pin "MP"))
 (wire
  (pts (xy 314.96 53.34) (xy 312.42 53.34))
  (stroke (width 0) (type default)))
 (label "MOT_A_OUT1"
  (at 312.42 53.34 180)
  (effects (font (size 1.27 1.27)) (justify right bottom)))
 (wire
  (pts (xy 314.96 55.88) (xy 312.42 55.88))
  (stroke (width 0) (type default)))
 (label "MOT_A_OUT2"
  (at 312.42 55.88 180)
  (effects (font (size 1.27 1.27)) (justify right bottom)))
 (wire
  (pts (xy 314.96 58.42) (xy 312.42 58.42))
  (stroke (width 0) (type default)))
 (label "MOT_B_OUT1"
  (at 312.42 58.42 180)
  (effects (font (size 1.27 1.27)) (justify right bottom)))
 (wire
  (pts (xy 314.96 60.96) (xy 312.42 60.96))
  (stroke (width 0) (type default)))
 (label "MOT_B_OUT2"
  (at 312.42 60.96 180)
  (effects (font (size 1.27 1.27)) (justify right bottom)))
 (wire
  (pts (xy 320.04 66.04) (xy 320.04 68.58))
  (stroke (width 0) (type default)))
 (symbol
  (lib_id "power:GND")
  (at 320.04 68.58 0)
  (unit 1)
  (exclude_from_sim no)
  (in_bom yes)
  (on_board yes)
  (dnp no)
  (property "Reference" "#PWR07018" (at 320.04 68.58 0) (effects (font (size 1.27 1.27)) (hide yes)))
  (property "Value" "GND" (at 320.04 71.88 0) (effects (font (size 1.27 1.27)) (justify top)))
  (property "Footprint" "" (at 320.04 68.58 0) (effects (font (size 1.27 1.27)) (hide yes)))
  (property "Datasheet" "" (at 320.04 68.58 0) (effects (font (size 1.27 1.27)) (hide yes)))
  (property "Description" "" (at 320.04 68.58 0) (effects (font (size 1.27 1.27)) (hide yes)))
  (pin "1"))
 (symbol
  (lib_id "Device:C")
  (at 17.78 132.08 0)
  (unit 1)
  (exclude_from_sim no)
  (in_bom yes)
  (on_board yes)
  (dnp no)
  (property "Reference" "C75" (at 21.082 130.81 0) (effects (font (size 1.27 1.27)) (justify left)))
  (property "Value" "100n" (at 21.082 133.35 0) (effects (font (size 1.27 1.27)) (justify left)))
  (property "Footprint" "Capacitor_SMD:C_0402_1005Metric" (at 17.78 132.08 0) (effects (font (size 1.27 1.27)) (hide yes)))
  (property "Datasheet" "~" (at 17.78 132.08 0) (effects (font (size 1.27 1.27)) (hide yes)))
  (property "Description" "Unpolarized capacitor" (at 17.78 132.08 0) (effects (font (size 1.27 1.27)) (hide yes)))
  (property "MPN" "CL05B104KO5NNNC" (at 17.78 132.08 0) (effects (font (size 1.27 1.27)) (hide yes)))
  (property "Manufacturer" "Samsung Electro-Mechanics" (at 17.78 132.08 0) (effects (font (size 1.27 1.27)) (hide yes)))
  (property "LCSC" "C1525" (at 17.78 132.08 0) (effects (font (size 1.27 1.27)) (hide yes)))
  (pin "1")
  (pin "2"))
 (wire
  (pts (xy 17.78 128.27) (xy 17.78 125.73))
  (stroke (width 0) (type default)))
 (symbol
  (lib_id "power:+3V3")
  (at 17.78 125.73 0)
  (unit 1)
  (exclude_from_sim no)
  (in_bom yes)
  (on_board yes)
  (dnp no)
  (property "Reference" "#PWR07019" (at 17.78 125.73 0) (effects (font (size 1.27 1.27)) (hide yes)))
  (property "Value" "+3V3" (at 17.78 122.43 0) (effects (font (size 1.27 1.27)) (justify bottom)))
  (property "Footprint" "" (at 17.78 125.73 0) (effects (font (size 1.27 1.27)) (hide yes)))
  (property "Datasheet" "" (at 17.78 125.73 0) (effects (font (size 1.27 1.27)) (hide yes)))
  (property "Description" "" (at 17.78 125.73 0) (effects (font (size 1.27 1.27)) (hide yes)))
  (pin "1"))
 (wire
  (pts (xy 17.78 135.89) (xy 17.78 138.43))
  (stroke (width 0) (type default)))
 (symbol
  (lib_id "power:GND")
  (at 17.78 138.43 0)
  (unit 1)
  (exclude_from_sim no)
  (in_bom yes)
  (on_board yes)
  (dnp no)
  (property "Reference" "#PWR07020" (at 17.78 138.43 0) (effects (font (size 1.27 1.27)) (hide yes)))
  (property "Value" "GND" (at 17.78 141.73 0) (effects (font (size 1.27 1.27)) (justify top)))
  (property "Footprint" "" (at 17.78 138.43 0) (effects (font (size 1.27 1.27)) (hide yes)))
  (property "Datasheet" "" (at 17.78 138.43 0) (effects (font (size 1.27 1.27)) (hide yes)))
  (property "Description" "" (at 17.78 138.43 0) (effects (font (size 1.27 1.27)) (hide yes)))
  (pin "1"))
 (symbol
  (lib_id "dial_spinner:DRV5032FADBZR")
  (at 48.26 127 0)
  (unit 1)
  (exclude_from_sim no)
  (in_bom yes)
  (on_board yes)
  (dnp no)
  (property "Reference" "U42" (at 38.1 118.62 0) (effects (font (size 1.27 1.27)) (justify right bottom)))
  (property "Value" "DRV5032FADBZR" (at 38.1 120.92 0) (effects (font (size 1.27 1.27)) (justify right bottom)))
  (property "Footprint" "Package_TO_SOT_SMD:SOT-23" (at 48.26 127 0) (effects (font (size 1.27 1.27)) (hide yes)))
  (property "Datasheet" "https://www.ti.com/lit/ds/symlink/drv5032.pdf" (at 48.26 127 0) (effects (font (size 1.27 1.27)) (hide yes)))
  (property "Description" "Ultra-low-power omnipolar Hall switch, push-pull, BOP 4.8 mT max, 20 Hz, SOT-23 (DBZ)" (at 48.26 127 0) (effects (font (size 1.27 1.27)) (hide yes)))
  (property "MPN" "DRV5032FADBZR" (at 48.26 127 0) (effects (font (size 1.27 1.27)) (hide yes)))
  (property "Manufacturer" "Texas Instruments" (at 48.26 127 0) (effects (font (size 1.27 1.27)) (hide yes)))
  (property "LCSC" "C140921" (at 48.26 127 0) (effects (font (size 1.27 1.27)) (hide yes)))
  (pin "1")
  (pin "3")
  (pin "2"))
 (wire
  (pts (xy 38.1 125.73) (xy 35.56 125.73))
  (stroke (width 0) (type default)))
 (symbol
  (lib_id "power:+3V3")
  (at 35.56 125.73 90)
  (unit 1)
  (exclude_from_sim no)
  (in_bom yes)
  (on_board yes)
  (dnp no)
  (property "Reference" "#PWR07021" (at 35.56 125.73 0) (effects (font (size 1.27 1.27)) (hide yes)))
  (property "Value" "+3V3" (at 32.26 125.73 90) (effects (font (size 1.27 1.27)) (justify left)))
  (property "Footprint" "" (at 35.56 125.73 0) (effects (font (size 1.27 1.27)) (hide yes)))
  (property "Datasheet" "" (at 35.56 125.73 0) (effects (font (size 1.27 1.27)) (hide yes)))
  (property "Description" "" (at 35.56 125.73 0) (effects (font (size 1.27 1.27)) (hide yes)))
  (pin "1"))
 (wire
  (pts (xy 38.1 128.27) (xy 35.56 128.27))
  (stroke (width 0) (type default)))
 (symbol
  (lib_id "power:GND")
  (at 35.56 128.27 270)
  (unit 1)
  (exclude_from_sim no)
  (in_bom yes)
  (on_board yes)
  (dnp no)
  (property "Reference" "#PWR07022" (at 35.56 128.27 0) (effects (font (size 1.27 1.27)) (hide yes)))
  (property "Value" "GND" (at 32.26 128.27 90) (effects (font (size 1.27 1.27)) (justify right)))
  (property "Footprint" "" (at 35.56 128.27 0) (effects (font (size 1.27 1.27)) (hide yes)))
  (property "Datasheet" "" (at 35.56 128.27 0) (effects (font (size 1.27 1.27)) (hide yes)))
  (property "Description" "" (at 35.56 128.27 0) (effects (font (size 1.27 1.27)) (hide yes)))
  (pin "1"))
 (wire
  (pts (xy 58.42 127) (xy 60.96 127))
  (stroke (width 0) (type default)))
 (global_label "HOME_N"
  (shape output)
  (at 60.96 127 0)
  (fields_autoplaced yes)
  (effects (font (size 1.27 1.27)) (justify left))
  (property "Intersheetrefs" "${INTERSHEET_REFS}" (at 60.96 127 0) (effects (font (size 1.27 1.27)) (justify left) (hide yes))))
 (embedded_fonts no))
